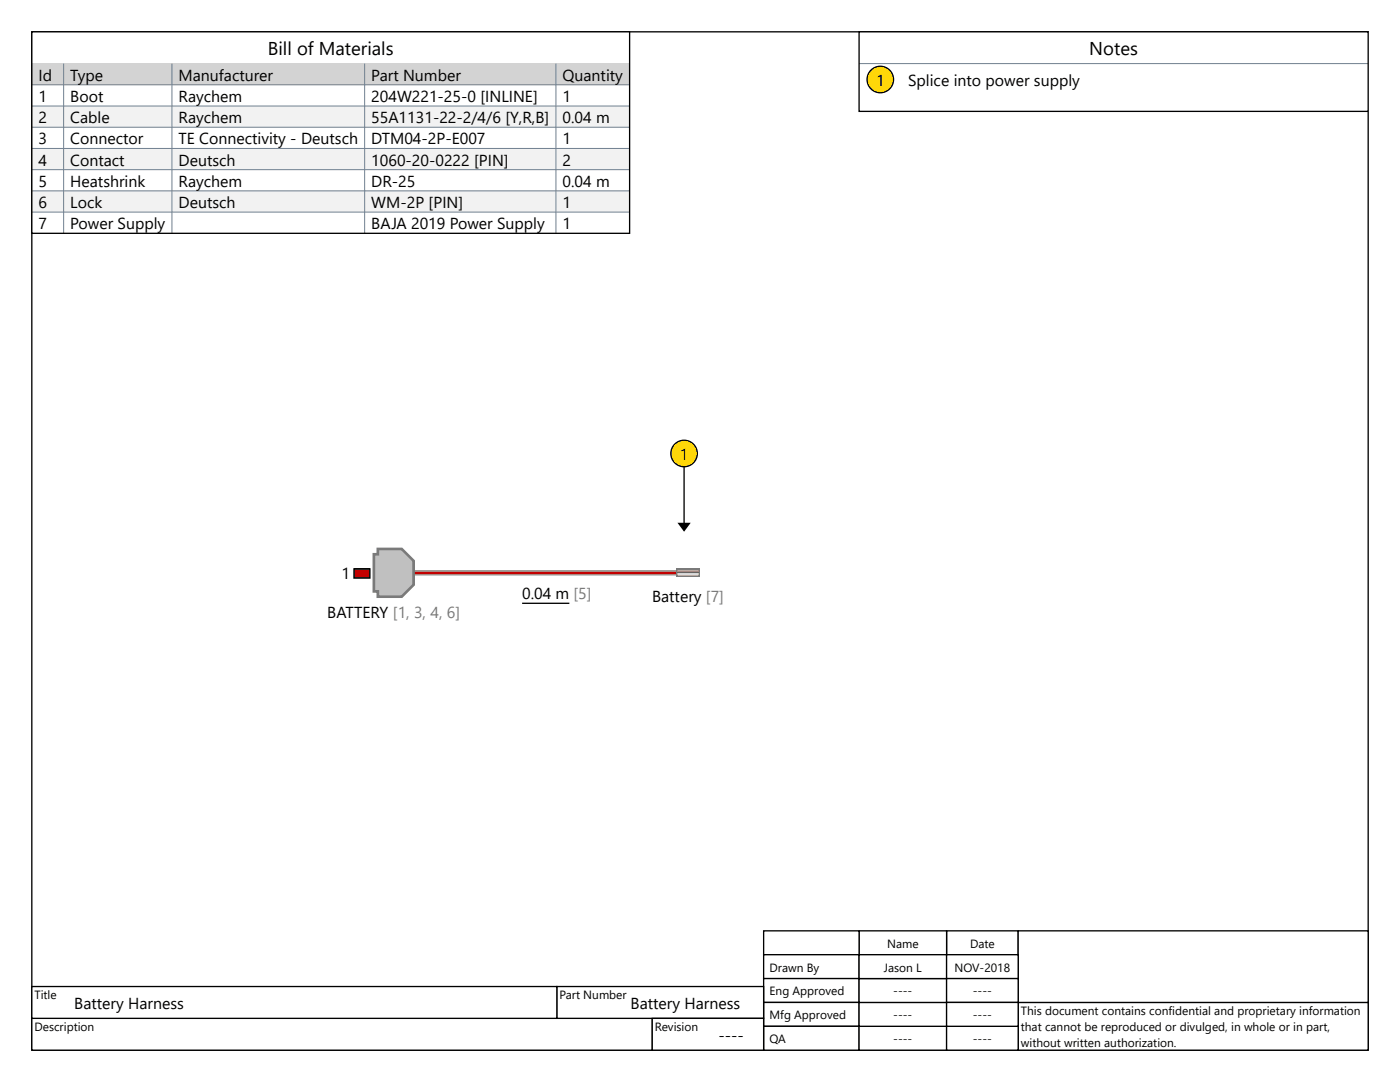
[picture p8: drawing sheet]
<svg xmlns="http://www.w3.org/2000/svg" width="279mm" height="216mm" viewBox="0 0 279 216" stroke-linecap="round" stroke-linejoin="round" font-family="sans-serif">
<path d="M6.4 6.3h266.7v203.2h-266.7z" fill="none" stroke="#000" stroke-width=".26"/>
<path d="M6.4 203.2h123.8v6.3h-123.8z" fill-rule="evenodd" fill="#fff"/>
<path d="M6.4 203.2h123.8v6.3h-123.8z" fill="none" stroke="#000" stroke-width=".26"/>
<path d="M188.9 185.7h14.3v4.8h-14.3z" fill-rule="evenodd" fill="#fff"/>
<path d="M188.9 185.7h14.3v4.8h-14.3z" fill="none" stroke="#000" stroke-width=".26"/>
<path d="M171.5 185.7h17.4v4.8h-17.4z" fill-rule="evenodd" fill="#fff"/>
<path d="M171.5 185.7h17.4v4.8h-17.4z" fill="none" stroke="#000" stroke-width=".26"/>
<path d="M152.4 185.7h19.1v4.8h-19.1z" fill-rule="evenodd" fill="#fff"/>
<path d="M152.4 185.7h19.1v4.8h-19.1z" fill="none" stroke="#000" stroke-width=".26"/>
<path d="M152.4 190.5h19.1v4.8h-19.1z" fill-rule="evenodd" fill="#fff"/>
<path d="M152.4 190.5h19.1v4.8h-19.1z" fill="none" stroke="#000" stroke-width=".26"/>
<path d="M152.4 195.3h19.1v4.7h-19.1z" fill-rule="evenodd" fill="#fff"/>
<path d="M152.4 195.3h19.1v4.7h-19.1z" fill="none" stroke="#000" stroke-width=".26"/>
<path d="M152.4 200h19.1v4.8h-19.1z" fill-rule="evenodd" fill="#fff"/>
<path d="M152.4 200h19.1v4.8h-19.1z" fill="none" stroke="#000" stroke-width=".26"/>
<path d="M152.4 204.8h19.1v4.7h-19.1z" fill-rule="evenodd" fill="#fff"/>
<path d="M152.4 204.8h19.1v4.7h-19.1z" fill="none" stroke="#000" stroke-width=".26"/>
<path d="M203.2 200h69.9v9.5h-69.9z" fill-rule="evenodd" fill="#fff"/>
<path d="M203.2 200h69.9v9.5h-69.9z" fill="none" stroke="#000" stroke-width=".26"/>
<path d="M111.1 196.8h41.3v6.4h-41.3z" fill-rule="evenodd" fill="#fff"/>
<path d="M111.1 196.8h41.3v6.4h-41.3z" fill="none" stroke="#000" stroke-width=".26"/>
<path d="M130.2 203.2h22.2v6.3h-22.2z" fill-rule="evenodd" fill="#fff"/>
<path d="M130.2 203.2h22.2v6.3h-22.2z" fill="none" stroke="#000" stroke-width=".26"/>
<path d="M6.4 196.8h104.7v6.4h-104.7z" fill-rule="evenodd" fill="#fff"/>
<path d="M6.4 196.8h104.7v6.4h-104.7z" fill="none" stroke="#000" stroke-width=".26"/>
<path d="M203.2 185.7h69.9v14.3h-69.9z" fill-rule="evenodd" fill="#fff"/>
<path d="M203.2 185.7h69.9v14.3h-69.9z" fill="none" stroke="#000" stroke-width=".26"/>
<path d="M171.5 204.8h17.4v4.7h-17.4z" fill-rule="evenodd" fill="#fff"/>
<path d="M171.5 204.8h17.4v4.7h-17.4z" fill="none" stroke="#000" stroke-width=".26"/>
<path d="M171.5 200h17.4v4.8h-17.4z" fill-rule="evenodd" fill="#fff"/>
<path d="M171.5 200h17.4v4.8h-17.4z" fill="none" stroke="#000" stroke-width=".26"/>
<path d="M171.5 195.3h17.4v4.7h-17.4z" fill-rule="evenodd" fill="#fff"/>
<path d="M171.5 195.3h17.4v4.7h-17.4z" fill="none" stroke="#000" stroke-width=".26"/>
<path d="M171.5 190.5h17.4v4.8h-17.4z" fill-rule="evenodd" fill="#fff"/>
<path d="M171.5 190.5h17.4v4.8h-17.4z" fill="none" stroke="#000" stroke-width=".26"/>
<path d="M188.9 190.5h14.3v4.8h-14.3z" fill-rule="evenodd" fill="#fff"/>
<path d="M188.9 190.5h14.3v4.8h-14.3z" fill="none" stroke="#000" stroke-width=".26"/>
<path d="M188.9 195.3h14.3v4.7h-14.3z" fill-rule="evenodd" fill="#fff"/>
<path d="M188.9 195.3h14.3v4.7h-14.3z" fill="none" stroke="#000" stroke-width=".26"/>
<path d="M188.9 204.8h14.3v4.7h-14.3z" fill-rule="evenodd" fill="#fff"/>
<path d="M188.9 204.8h14.3v4.7h-14.3z" fill="none" stroke="#000" stroke-width=".26"/>
<path d="M188.9 200h14.3v4.8h-14.3z" fill-rule="evenodd" fill="#fff"/>
<path d="M188.9 200h14.3v4.8h-14.3z" fill="none" stroke="#000" stroke-width=".26"/>
<path d="M6.4 6.3h119.3v40.3h-119.3z" fill-rule="evenodd" fill="#fff"/>
<path d="M6.4 12.7h119.3" fill="none" stroke="#708090" stroke-width=".2"/>
<path d="M6.4 12.7h119.3v4.2h-119.3z" fill-rule="evenodd" fill="#d3d3d3"/>
<path d="M6.4 16.9h119.3" fill="none" stroke="#708090" stroke-width=".2"/>
<path d="M6.4 21.2h119.3v4.2h-119.3z" fill-rule="evenodd" fill="#f2f2f2"/>
<path d="M6.4 21.2h119.3M6.4 25.4h119.3" fill="none" stroke="#708090" stroke-width=".2"/>
<path d="M6.4 29.6h119.3v4.3h-119.3z" fill-rule="evenodd" fill="#f2f2f2"/>
<path d="M6.4 29.6h119.3M6.4 33.9h119.3" fill="none" stroke="#708090" stroke-width=".2"/>
<path d="M6.4 38.1h119.3v4.2h-119.3z" fill-rule="evenodd" fill="#f2f2f2"/>
<path d="M12.7 12.7v33.9M34.3 12.7v33.9M72.8 12.7v33.9M110.9 12.7v33.9M6.4 38.1h119.3M6.4 42.3h119.3" fill="none" stroke="#708090" stroke-width=".2"/>
<path d="M6.4 6.3h119.3v40.3h-119.3z" fill="none" stroke="#000" stroke-width=".26"/>
<path d="M171.5 6.3h101.6v15.9h-101.6z" fill-rule="evenodd" fill="#fff"/>
<path d="M171.5 12.7h101.6" fill="none" stroke="#708090" stroke-width=".2"/>
<circle cx="175.7" cy="15.9" r="2.65" fill="#ffd700"/>
<g fill="none" stroke="#000" stroke-width=".26">
<path d="M171.5 6.3h101.6v15.9h-101.6z"/>
<circle cx="175.7" cy="15.9" r="2.65"/>
</g>
<path d="M82.6 114.7h57.1M82.6 113.9h57.1" fill="none" stroke="#8c8c8c" stroke-width=".26"/>
<path d="M82.6 114.3h57.1" fill="none" stroke="#c00" stroke-width=".53"/>
<path d="M75.4 109.5h4.8l2.4 2.4v4.8l-2.4 2.4h-4.8v-1.1h-.8v-7.4h.8z" fill-rule="evenodd" fill="#c0c0c0"/>
<path d="M75.4 109.5h4.8l2.4 2.4v4.8l-2.4 2.4h-4.8v-1.1h-.8v-7.4h.8z" fill="none" stroke="#787878" stroke-width=".53"/>
<path d="M70.6 113.5h3.2v1.9h-3.2z" fill-rule="evenodd" fill="#c00"/>
<path d="M70.6 113.5h3.2v1.9h-3.2z" fill="none" stroke="#000" stroke-width=".26"/>
<path d="M134.9 113.5h4.8v1.6h-4.8z" fill="#fff"/>
<path d="M134.9 113.5h4.8v1.6h-4.8z" fill="none" stroke="#787878" stroke-width=".53"/>
<path d="M136.5 90.5v15.3M104.2 120.4h9.4" fill="none" stroke="#000" stroke-width=".26"/>
<circle cx="136.5" cy="90.5" r="2.65" fill="#ffd700"/>
<circle cx="136.5" cy="90.5" r="2.65" fill="none" stroke="#000" stroke-width=".26"/>
<path d="M135.2 104.3h2.6l-1.3 1.8z" fill="#000"/>
<g font-size="3.7">
<text x="53.4" y="11.1">Bill of Materials</text>
<text x="217.4" y="11.1">Notes</text>
</g>
<g font-size="3.2">
<text x="7.7" y="16.1">Id</text>
<text x="14" y="16.1">Type</text>
<text x="35.6" y="16.1">Manufacturer</text>
<text x="74.1" y="16.1">Part Number</text>
<text x="112.3" y="16.1">Quantity</text>
<text x="174.8" y="17.2">1</text>
<text x="181.2" y="17.2">Splice into power supply</text>
<text x="7.7" y="20.3">1</text>
<text x="14" y="20.3">Boot</text>
<text x="35.6" y="20.3">Raychem</text>
<text x="74.1" y="20.3">204W221-25-0 [INLINE]</text>
<text x="112.3" y="20.3">1</text>
<text x="7.7" y="24.6">2</text>
<text x="7.7" y="28.8">3</text>
<text x="14" y="24.6">Cable</text>
<text x="14" y="28.8">Connector</text>
<text x="35.6" y="24.6">Raychem</text>
<text x="35.6" y="28.8">TE Connectivity - Deutsch</text>
<text x="74.1" y="24.6">55A1131-22-2/4/6 [Y,R,B]</text>
<text x="74.1" y="28.8">DTM04-2P-E007</text>
<text x="112.3" y="24.6">0.04 m</text>
<text x="112.3" y="28.8">1</text>
<text x="7.7" y="33">4</text>
<text x="14" y="33">Contact</text>
<text x="35.6" y="33">Deutsch</text>
<text x="74.1" y="33">1060-20-0222 [PIN]</text>
<text x="112.3" y="33">2</text>
<text x="7.7" y="37.3">5</text>
<text x="7.7" y="41.5">6</text>
<text x="14" y="37.3">Heatshrink</text>
<text x="14" y="41.5">Lock</text>
<text x="35.6" y="41.5">Deutsch</text>
<text x="35.6" y="37.3">Raychem</text>
<text x="74.1" y="41.5">WM-2P [PIN]</text>
<text x="74.1" y="37.3">DR-25</text>
<text x="112.3" y="41.5">1</text>
<text x="112.3" y="37.3">0.04 m</text>
<text x="7.7" y="45.7">7</text>
<text x="14" y="45.7">Power Supply</text>
<text x="74.1" y="45.7">BAJA 2019 Power Supply</text>
<text x="112.3" y="45.7">1</text>
<text x="135.7" y="91.8">1</text>
<text x="68.1" y="115.6">1</text>
<text x="104.2" y="119.6">0.04 m [5]</text>
<text x="65.3" y="123.3">BATTERY [1, 3, 4, 6]</text>
<text x="130.1" y="120.1">Battery [7]</text>
<text x="14.8" y="201.3">Battery Harness</text>
<text x="125.8" y="201.3">Battery Harness</text>
<text x="143.4" y="207.7">----</text>
</g>
<g font-size="2.4">
<text x="177" y="189.1">Name</text>
<text x="193.6" y="189.1">Date</text>
<text x="153.6" y="193.9">Drawn By</text>
<text x="176.4" y="193.9">Jason L</text>
<text x="190.5" y="193.9">NOV-2018</text>
<text x="6.9" y="199.4">Title</text>
<text x="111.7" y="199.4">Part Number</text>
<text x="153.6" y="198.6">Eng Approved</text>
<text x="153.6" y="203.4">Mfg Approved</text>
<text x="178.3" y="203.4">----</text>
<text x="178.3" y="198.6">----</text>
<text x="194.2" y="198.6">----</text>
<text x="194.2" y="203.4">----</text>
<text x="203.7" y="202.6">This document contains confidential and proprietary information</text>
<text x="6.9" y="205.8">Description</text>
<text x="130.7" y="205.8">Revision</text>
<text x="153.6" y="208.2">QA</text>
<text x="178.3" y="208.2">----</text>
<text x="194.2" y="208.2">----</text>
<text x="203.7" y="205.8">that cannot be reproduced or divulged, in whole or in part,</text>
<text x="203.7" y="208.9">without written authorization.</text>
</g>
</svg>
